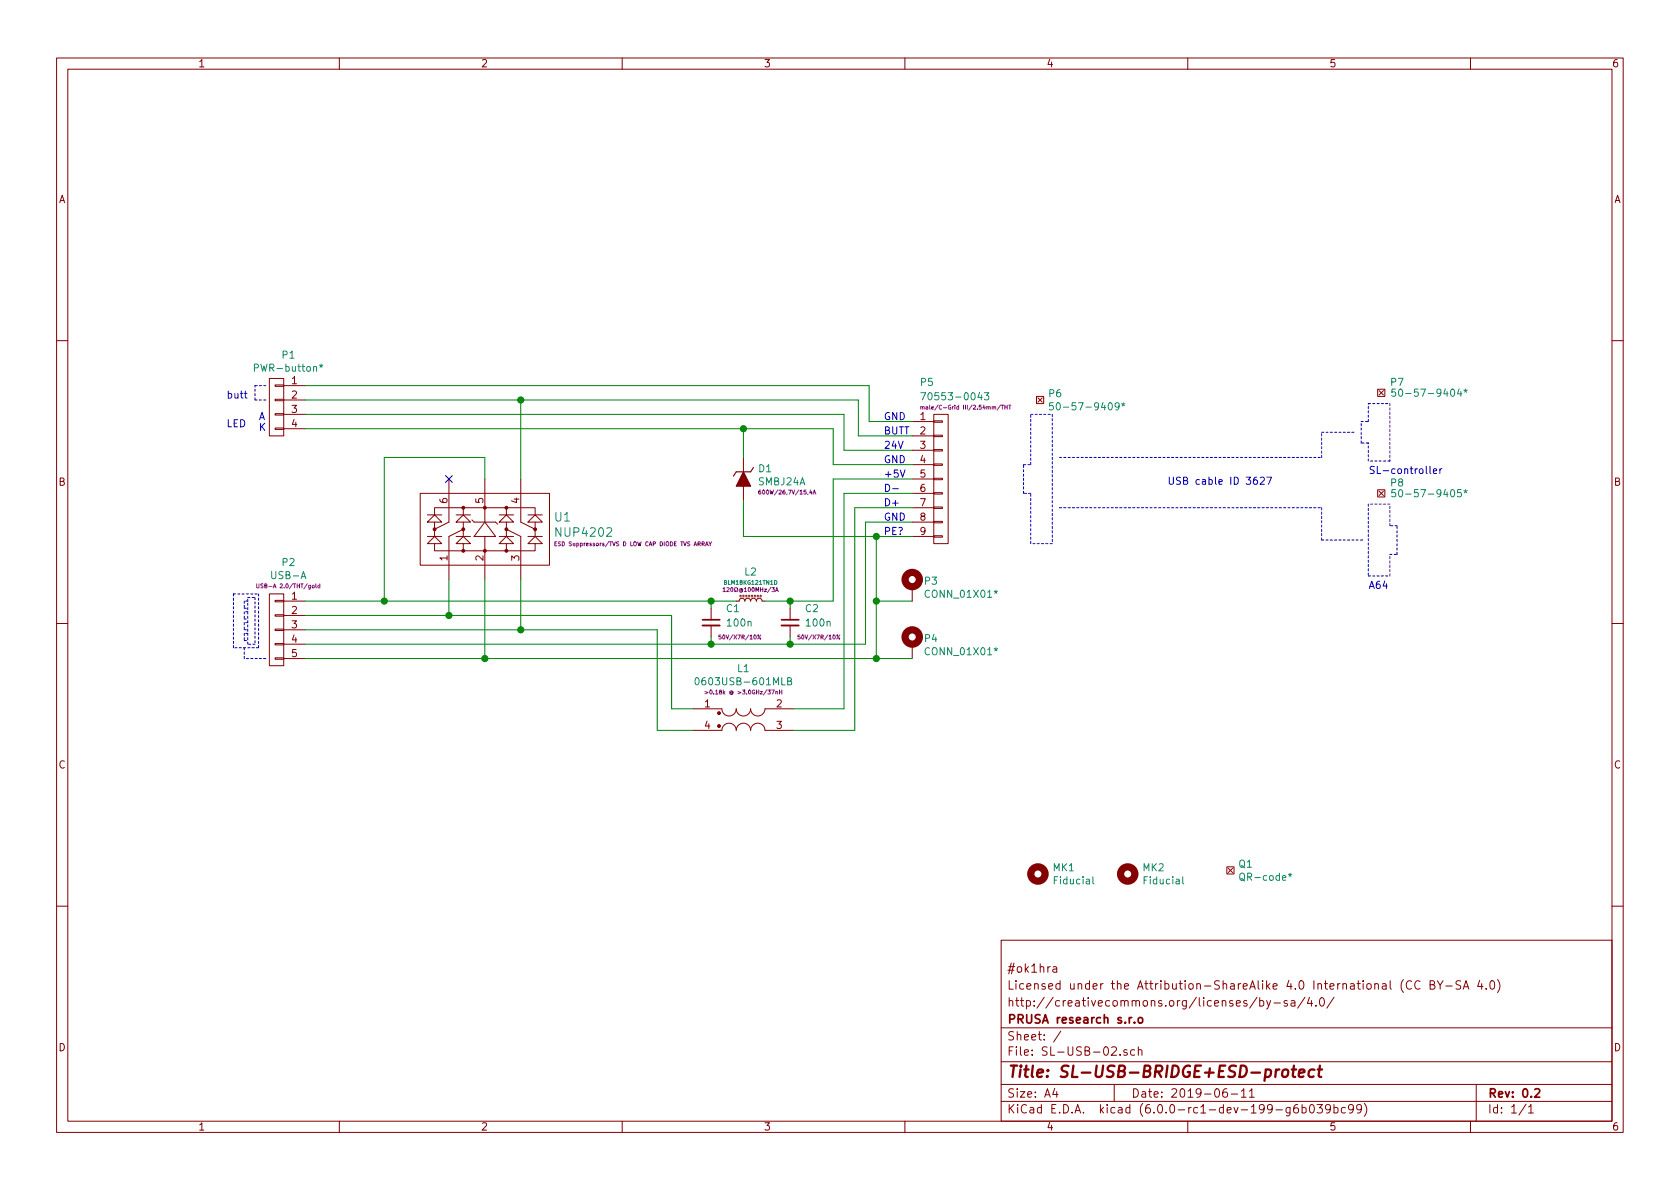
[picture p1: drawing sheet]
EESchema Schematic File Version 4
LIBS:SL-USB-02-cache
EELAYER 30 0
EELAYER END
$Descr A4 11693 8268
encoding utf-8
Sheet 1 1
Title "SL-USB-BRIDGE+ESD-protect"
Date "2019-06-11"
Rev "0.2"
Comp "PRUSA research s.r.o"
Comment1 "http://creativecommons.org/licenses/by-sa/4.0/"
Comment2 "Licensed under the Attribution-ShareAlike 4.0 International (CC BY-SA 4.0)"
Comment3 "#ok1hra"
Comment4 ""
$EndDescr
$Comp
L conn:CONN_01X09 P5
U 1 1
P 6550 3325
F 0 "P5" H 6400 4000 50  0000 L CNN
F 1 "70553-0043" H 6400 3900 50  0000 L CNN
F 2 "Pin_Headers:Pin_Header_Angled_1x09" H 6550 3325 50  0001 C CNN
F 3 "" H 6550 3325 50  0001 C CNN
F 4 "male/C-Grid III/2.54mm/THT" H 6400 3825 28  0000 L CNN "req"
	1    6550 3325
	1    0    0    -1  
$EndComp
Wire Wire Line
	6050 2675 6050 2925
Wire Wire Line
	6050 2925 6350 2925
Wire Wire Line
	5975 2775 5975 3025
Wire Wire Line
	5975 3025 6350 3025
Wire Wire Line
	5875 2875 5875 3125
Wire Wire Line
	5875 3125 6350 3125
Wire Wire Line
	5800 2975 5800 3225
Wire Wire Line
	5800 3225 6350 3225
Wire Wire Line
	6350 3325 5800 3325
Wire Wire Line
	5800 3325 5800 4175
Wire Wire Line
	5800 4175 5500 4175
Wire Wire Line
	5875 3425 6350 3425
Wire Wire Line
	5950 3525 6350 3525
Wire Wire Line
	6025 4475 6025 3625
Wire Wire Line
	6025 3625 6350 3625
Wire Wire Line
	6100 4575 6100 4175
Wire Wire Line
	6100 3725 6350 3725
$Comp
L mechanical:Mounting_Hole_PAD P4
U 1 1
P 6350 4475
F 0 "P4" H 6428 4516 50  0000 L CNN
F 1 "CONN_01X01*" H 6428 4425 50  0000 L CNN
F 2 "Mounting_Holes:MountingHole_3.2mm_M3_DIN965_Pad" H 6350 4475 50  0001 C CNN
F 3 "" H 6350 4475 50  0000 C CNN
	1    6350 4475
	1    0    0    -1  
$EndComp
Wire Notes Line
	7325 2875 7325 3775
Wire Notes Line
	7175 2875 7325 2875
Wire Notes Line
	7175 3225 7175 2875
Wire Notes Line
	7125 3225 7175 3225
Wire Notes Line
	7125 3425 7125 3225
Wire Notes Line
	7175 3425 7125 3425
Wire Notes Line
	7175 3775 7175 3425
Wire Notes Line
	7325 3775 7175 3775
Text Notes 9525 3300 0    50   ~ 0
SL-controller
Wire Notes Line
	9200 3000 9425 3000
Wire Notes Line
	9200 3750 9500 3750
Wire Notes Line
	9200 3525 9200 3750
Wire Notes Line
	7375 3525 9200 3525
Wire Notes Line
	9675 3200 9525 3200
Wire Notes Line
	9525 3200 9525 3075
Wire Notes Line
	9525 3075 9475 3075
Wire Notes Line
	9475 3075 9475 2925
Wire Notes Line
	9475 2925 9525 2925
Wire Notes Line
	9525 2925 9525 2800
Wire Notes Line
	9525 2800 9675 2800
Wire Notes Line
	9675 2800 9675 3200
Wire Notes Line
	9525 3500 9525 4000
Wire Notes Line
	9525 4000 9675 4000
Wire Notes Line
	9675 4000 9675 3850
Wire Notes Line
	9675 3850 9725 3850
Wire Notes Line
	9725 3850 9725 3650
Wire Notes Line
	9725 3650 9675 3650
Wire Notes Line
	9675 3650 9675 3500
Wire Notes Line
	9675 3500 9525 3500
Text Notes 9525 4100 0    50   ~ 0
A64
$Comp
L SL-USB-02-rescue:Common-mode-choke-ok1hra L1
U 1 1
P 5175 5025
F 0 "L1" H 5175 5407 50  0000 C CNN
F 1 "0603USB-601MLB" H 5175 5316 50  0000 C CNN
F 2 "ok1hra:0603USB-common-mode" H 5125 5025 50  0001 C CNN
F 3 "" H 5125 5025 50  0001 C CNN
F 4 ">0.18k @ >3.0GHz/37nH" H 5175 5242 28  0000 C CNN "req"
	1    5175 5025
	1    0    0    -1  
$EndComp
Wire Wire Line
	6350 4575 6100 4575
Connection ~ 6100 4575
Wire Wire Line
	6350 4175 6100 4175
Connection ~ 6100 4175
Wire Wire Line
	6100 4175 6100 3725
Wire Wire Line
	5875 4925 5525 4925
Wire Wire Line
	5875 3425 5875 4925
Wire Wire Line
	5950 5075 5525 5075
Wire Wire Line
	5950 3525 5950 5075
Wire Wire Line
	4825 4925 4675 4925
Wire Wire Line
	4675 4925 4675 4275
Wire Wire Line
	4575 4375 4575 5075
Wire Wire Line
	4575 5075 4825 5075
$Comp
L SL-USB-02-rescue:L_Core_Ferrite_Small-device-DLP-control-rescue-DLP-control-04-rescue-DLP-control-05-rescue-SL1-control-05b-rescue-SL-controller-06-rescue-SL-controller-06b-rescue L2
U 1 1
P 5225 4175
F 0 "L2" V 5425 4175 50  0000 C CNN
F 1 "BLM18KG121TN1D" V 5350 4175 28  0000 C CNN
F 2 "Resistors_SMD:R_0603" H 5225 4175 50  0001 C CNN
F 3 "" H 5225 4175 50  0001 C CNN
F 4 "120Ω@100MHz/3A" V 5300 4175 28  0000 C CNN "req"
	1    5225 4175
	0    -1   -1   0   
$EndComp
Wire Wire Line
	5125 4175 4950 4175
$Comp
L device:C_Small C?
U 1 1
P 5500 4325
AR Path="/5CDB90BE/5CD99AA7" Ref="C?"  Part="1" 
AR Path="/5CD99AA7" Ref="C2"  Part="1" 
F 0 "C2" H 5600 4425 50  0000 L CNN
F 1 "100n" H 5600 4325 50  0000 L CNN
F 2 "Capacitors_SMD:C_0603" H 5500 4325 60  0001 C CNN
F 3 "" H 5500 4325 60  0000 C CNN
F 4 "50V/X7R/10%" H 5700 4225 28  0000 C CNN "req"
	1    5500 4325
	1    0    0    -1  
$EndComp
$Comp
L device:C_Small C?
U 1 1
P 4950 4325
AR Path="/5CDB90BE/5CD9A1CD" Ref="C?"  Part="1" 
AR Path="/5CD9A1CD" Ref="C1"  Part="1" 
F 0 "C1" H 5050 4425 50  0000 L CNN
F 1 "100n" H 5050 4325 50  0000 L CNN
F 2 "Capacitors_SMD:C_0603" H 4950 4325 60  0001 C CNN
F 3 "" H 4950 4325 60  0000 C CNN
F 4 "50V/X7R/10%" H 5150 4225 28  0000 C CNN "req"
	1    4950 4325
	1    0    0    -1  
$EndComp
Wire Wire Line
	4950 4225 4950 4175
Connection ~ 4950 4175
Wire Wire Line
	4950 4425 4950 4475
Connection ~ 4950 4475
Wire Wire Line
	4950 4475 5500 4475
Wire Wire Line
	5500 4225 5500 4175
Connection ~ 5500 4175
Wire Wire Line
	5500 4175 5325 4175
Wire Wire Line
	5500 4425 5500 4475
Connection ~ 5500 4475
Wire Wire Line
	5500 4475 6025 4475
Text Notes 6150 2925 0    50   ~ 0
GND
Text Notes 6150 3025 0    50   ~ 0
BUTT
Text Notes 6150 3125 0    50   ~ 0
24V
Text Notes 6150 3225 0    50   ~ 0
GND
Text Notes 6150 3325 0    50   ~ 0
+5V
Text Notes 6150 3425 0    50   ~ 0
D-
Text Notes 6150 3525 0    50   ~ 0
D+
Text Notes 6150 3625 0    50   ~ 0
GND
Text Notes 6150 3725 0    50   ~ 0
PE?
$Comp
L SL-USB-02-rescue:NUP4202-ok1hra U1
U 1 1
P 3375 3675
F 0 "U1" V 3456 3197 60  0000 R CNN
F 1 "NUP4202" V 3350 3197 60  0000 R CNN
F 2 "ok1hra:SC-88" H 3375 3675 60  0001 C CNN
F 3 "" H 3375 3675 60  0001 C CNN
F 4 "ESD Suppressors/TVS D LOW CAP DIODE TVS ARRAY" V 3269 3197 28  0000 R CNN "req"
	1    3375 3675
	0    -1   -1   0   
$EndComp
Wire Wire Line
	3375 3325 3375 3175
Wire Wire Line
	3375 3175 2675 3175
Wire Wire Line
	2675 3175 2675 4175
Connection ~ 2675 4175
Wire Wire Line
	3125 4025 3125 4275
Wire Wire Line
	3625 4025 3625 4375
Wire Wire Line
	4675 4275 3125 4275
Connection ~ 3125 4275
Wire Wire Line
	3625 4375 4575 4375
Connection ~ 3625 4375
Wire Wire Line
	4950 4175 2675 4175
Wire Wire Line
	3625 3325 3625 2775
Connection ~ 3625 2775
Wire Wire Line
	3625 2775 5975 2775
NoConn ~ 3125 3325
$Comp
L conn:CONN_01X04 P1
U 1 1
P 1925 2825
F 0 "P1" H 1842 3190 50  0000 C CNN
F 1 "PWR-button*" H 1842 3099 50  0000 C CNN
F 2 "ok1hra:ONPOW-LED-BUTTON" H 1925 2825 50  0001 C CNN
F 3 "" H 1925 2825 50  0001 C CNN
F 4 "24V LED" H 1925 2825 50  0001 C CNN "req"
	1    1925 2825
	-1   0    0    -1  
$EndComp
Text Notes 1575 2775 0    50   ~ 0
butt
Wire Notes Line
	1850 2775 1775 2775
Wire Notes Line
	1775 2775 1775 2675
Wire Notes Line
	1775 2675 1850 2675
Text Notes 1575 2975 0    50   ~ 0
LED
Text Notes 1800 3000 0    50   ~ 0
A\nK
$Comp
L conn:CONN_01X05 P2
U 1 1
P 1925 4375
F 0 "P2" H 1842 4846 50  0000 C CNN
F 1 "USB-A" H 1842 4755 50  0000 C CNN
F 2 "ok1hra:USB-A-S-VT_ADAM-TECH" H 1925 4375 50  0001 C CNN
F 3 "" H 1925 4375 50  0001 C CNN
F 4 "USB-A 2.0/THT/gold" H 1842 4681 28  0000 C CNN "req"
	1    1925 4375
	-1   0    0    -1  
$EndComp
Wire Wire Line
	2125 2775 3625 2775
Wire Wire Line
	2125 4275 3125 4275
Wire Wire Line
	2125 4375 3625 4375
Wire Notes Line
	1800 4125 1800 4500
Wire Notes Line
	1800 4500 1625 4500
Wire Notes Line
	1625 4500 1625 4125
Wire Notes Line
	1625 4125 1800 4125
Wire Notes Line
	1775 4150 1775 4475
Wire Notes Line
	1775 4475 1725 4475
Wire Notes Line
	1725 4475 1725 4150
Wire Notes Line
	1725 4150 1775 4150
Wire Notes Line
	1725 4175 1700 4175
Wire Notes Line
	1700 4175 1700 4225
Wire Notes Line
	1700 4225 1725 4225
Wire Notes Line
	1725 4250 1700 4250
Wire Notes Line
	1700 4250 1700 4300
Wire Notes Line
	1700 4300 1725 4300
Wire Notes Line
	1725 4325 1700 4325
Wire Notes Line
	1700 4325 1700 4375
Wire Notes Line
	1700 4375 1725 4375
Wire Notes Line
	1725 4400 1700 4400
Wire Notes Line
	1700 4400 1700 4450
Wire Notes Line
	1700 4450 1725 4450
Wire Notes Line
	1850 4575 1700 4575
Wire Notes Line
	1700 4575 1700 4500
Wire Wire Line
	2675 4175 2125 4175
Wire Wire Line
	2125 4575 3375 4575
Wire Wire Line
	2125 2675 6050 2675
Wire Wire Line
	2125 4475 4950 4475
Wire Wire Line
	3375 4025 3375 4575
Connection ~ 3375 4575
Wire Wire Line
	3375 4575 6100 4575
$Comp
L SL-USB-02-rescue:Transil-ok1hra D1
U 1 1
P 5175 3325
F 0 "D1" V 5101 3424 50  0000 L CNN
F 1 "SMBJ24A" V 5192 3424 50  0000 L CNN
F 2 "Diodes_SMD:SMB_Standard" H 5175 3325 50  0001 C CNN
F 3 "" H 5175 3325 50  0001 C CNN
F 4 "600W/26,7V/15,4A" V 5266 3424 28  0000 L CNN "req"
	1    5175 3325
	0    1    1    0   
$EndComp
Wire Wire Line
	2125 2975 5175 2975
Wire Wire Line
	2125 2875 5875 2875
Wire Wire Line
	6100 3725 5175 3725
Wire Wire Line
	5175 3725 5175 3475
Connection ~ 6100 3725
Wire Wire Line
	5175 3175 5175 2975
Connection ~ 5175 2975
Wire Wire Line
	5175 2975 5800 2975
$Comp
L mechanical:Mounting_Hole MK1
U 1 1
P 7225 6075
F 0 "MK1" H 7325 6121 50  0000 L CNN
F 1 "Fiducial" H 7325 6030 50  0000 L CNN
F 2 "Fiducials:Fiducial_1mm_Dia_2.54mm_Outer_CopperTop" H 7225 6075 60  0001 C CNN
F 3 "" H 7225 6075 60  0001 C CNN
	1    7225 6075
	1    0    0    -1  
$EndComp
$Comp
L mechanical:Mounting_Hole MK2
U 1 1
P 7850 6075
F 0 "MK2" H 7950 6121 50  0000 L CNN
F 1 "Fiducial" H 7950 6030 50  0000 L CNN
F 2 "Fiducials:Fiducial_1mm_Dia_2.54mm_Outer_CopperTop" H 7850 6075 60  0001 C CNN
F 3 "" H 7850 6075 60  0001 C CNN
	1    7850 6075
	1    0    0    -1  
$EndComp
$Comp
L mechanical:Mounting_Hole_PAD P3
U 1 1
P 6350 4075
F 0 "P3" H 6428 4116 50  0000 L CNN
F 1 "CONN_01X01*" H 6428 4025 50  0000 L CNN
F 2 "Mounting_Holes:MountingHole_3.2mm_M3_DIN965_Pad" H 6350 4075 50  0001 C CNN
F 3 "" H 6350 4075 50  0000 C CNN
	1    6350 4075
	1    0    0    -1  
$EndComp
Wire Notes Line
	7375 3175 9200 3175
Wire Notes Line
	9200 3175 9200 3000
Text Notes 8125 3375 0    50   ~ 0
USB cable ID 3627
$Comp
L ok1hra:MEC P6
U 1 1
P 7225 2800
F 0 "P6" H 7293 2871 50  0000 L CNN
F 1 "50-57-9409*" H 7293 2780 50  0000 L CNN
F 2 "" H 7225 2800 50  0001 C CNN
F 3 "" H 7225 2800 50  0001 C CNN
	1    7225 2800
	1    0    0    -1  
$EndComp
$Comp
L ok1hra:MEC P8
U 1 1
P 9600 3450
F 0 "P8" H 9725 3550 50  0000 C CNN
F 1 "50-57-9405*" H 9950 3475 50  0000 C CNN
F 2 "" H 9600 3450 50  0001 C CNN
F 3 "" H 9600 3450 50  0001 C CNN
	1    9600 3450
	1    0    0    -1  
$EndComp
$Comp
L ok1hra:MEC P7
U 1 1
P 9600 2750
F 0 "P7" H 9725 2850 50  0000 C CNN
F 1 "50-57-9404*" H 9950 2775 50  0000 C CNN
F 2 "" H 9600 2750 50  0001 C CNN
F 3 "" H 9600 2750 50  0001 C CNN
	1    9600 2750
	1    0    0    -1  
$EndComp
$Comp
L ok1hra:MEC Q1
U 1 1
P 8550 6075
F 0 "Q1" H 8618 6146 50  0000 L CNN
F 1 "QR-code*" H 8618 6055 50  0000 L CNN
F 2 "ok1hra:QR-code-8x8mm" H 8550 6075 50  0001 C CNN
F 3 "" H 8550 6075 50  0001 C CNN
	1    8550 6075
	1    0    0    -1  
$EndComp
$EndSCHEMATC
